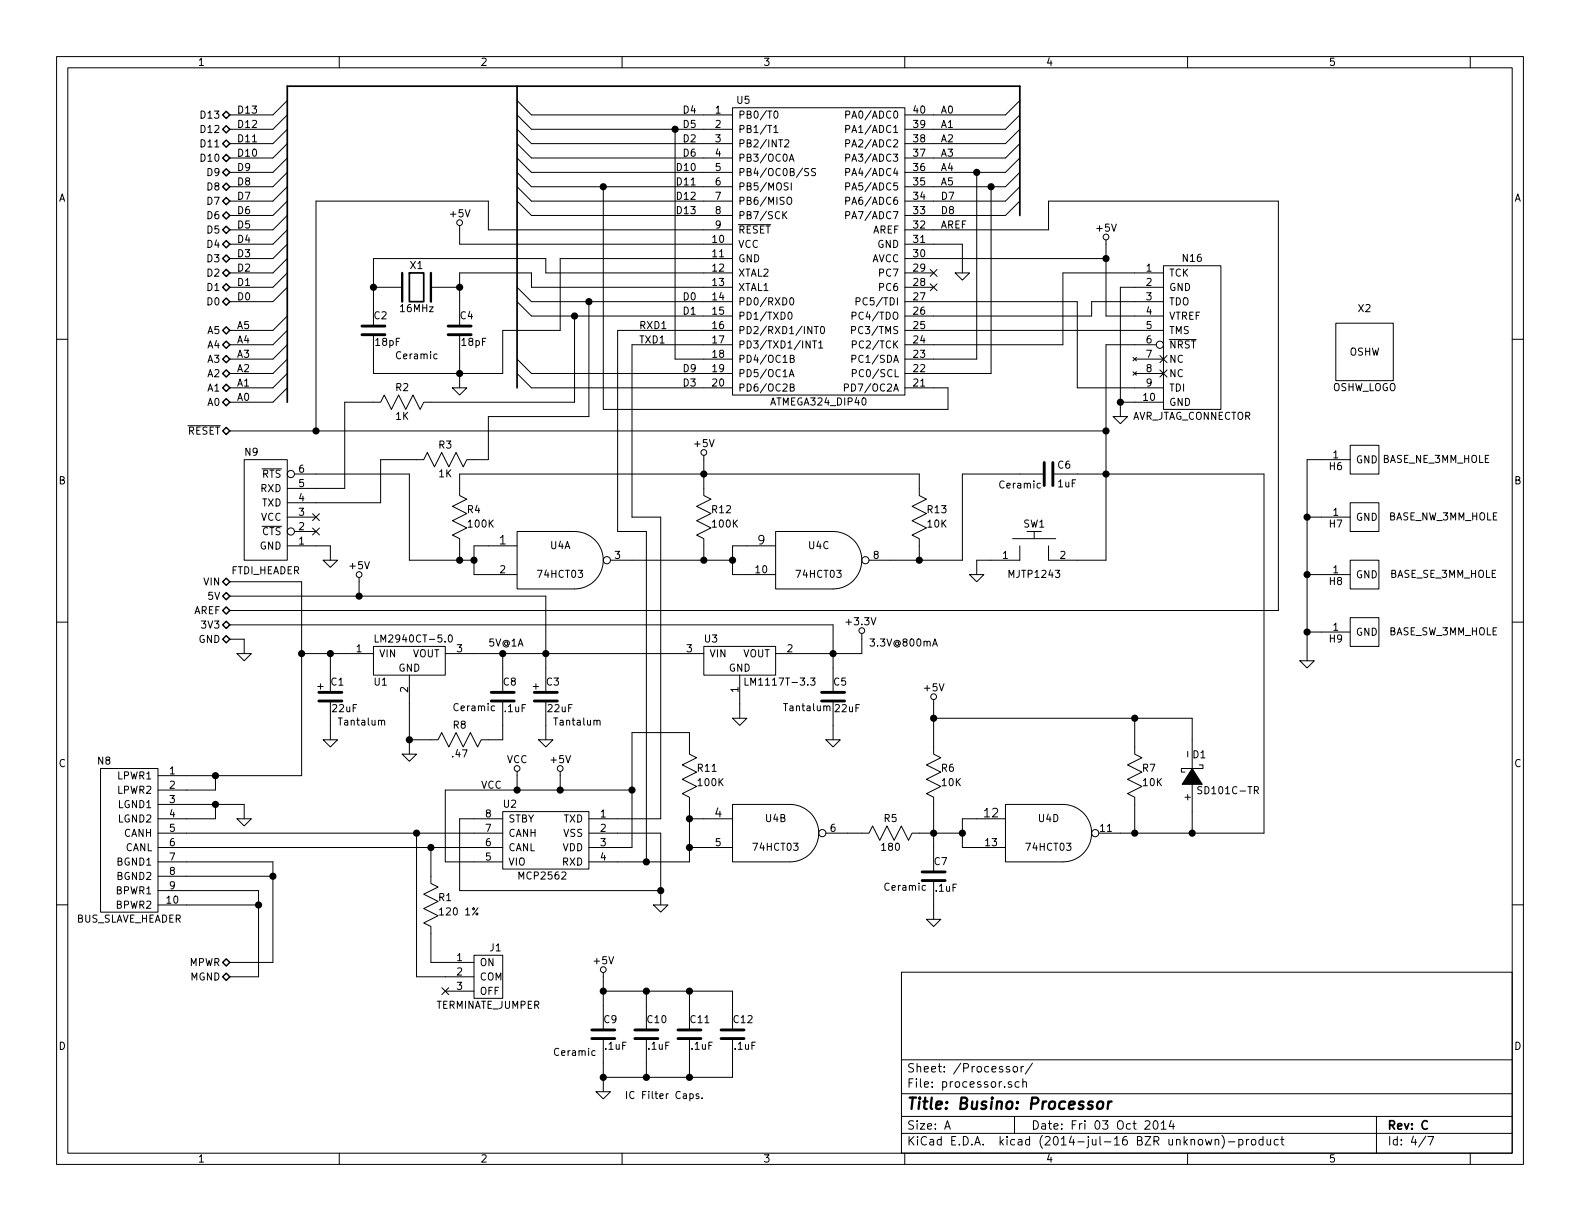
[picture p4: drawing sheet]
EESchema Schematic File Version 2
LIBS:busino
LIBS:power
LIBS:device
LIBS:transistors
LIBS:conn
LIBS:linear
LIBS:regul
LIBS:74xx
LIBS:cmos4000
LIBS:adc-dac
LIBS:memory
LIBS:xilinx
LIBS:special
LIBS:microcontrollers
LIBS:dsp
LIBS:microchip
LIBS:analog_switches
LIBS:motorola
LIBS:texas
LIBS:intel
LIBS:audio
LIBS:interface
LIBS:digital-audio
LIBS:philips
LIBS:display
LIBS:cypress
LIBS:siliconi
LIBS:opto
LIBS:atmel
LIBS:contrib
LIBS:valves
LIBS:busino-cache
EELAYER 24 0
EELAYER END
$Descr A 11000 8500
encoding utf-8
Sheet 4 7
Title "Busino: Processor"
Date "Fri 03 Oct 2014"
Rev "C"
Comp ""
Comment1 ""
Comment2 ""
Comment3 ""
Comment4 ""
$EndDescr
Text HLabel 1600 800  0    50   BiDi ~ 0
D13
Text HLabel 1600 900  0    50   BiDi ~ 0
D12
Text HLabel 1600 1000 0    50   BiDi ~ 0
D11
Text HLabel 1600 1100 0    50   BiDi ~ 0
D10
Text HLabel 1600 1200 0    50   BiDi ~ 0
D9
Text HLabel 1600 1300 0    50   BiDi ~ 0
D8
Text HLabel 1600 1400 0    50   BiDi ~ 0
D7
Text HLabel 1600 1500 0    50   BiDi ~ 0
D6
Text HLabel 1600 1600 0    50   BiDi ~ 0
D5
Text HLabel 1600 1700 0    50   BiDi ~ 0
D4
Text HLabel 1600 1800 0    50   BiDi ~ 0
D3
Text HLabel 1600 1900 0    50   BiDi ~ 0
D2
Text HLabel 1600 2000 0    50   BiDi ~ 0
D1
Text HLabel 1600 2100 0    50   BiDi ~ 0
D0
Text HLabel 1600 2300 0    50   BiDi ~ 0
A5
Text HLabel 1600 2400 0    50   BiDi ~ 0
A4
Text HLabel 1600 2500 0    50   BiDi ~ 0
A3
Text HLabel 1600 2600 0    50   BiDi ~ 0
A2
Text HLabel 1600 2700 0    50   BiDi ~ 0
A1
Text HLabel 1600 2800 0    50   BiDi ~ 0
A0
Text HLabel 1600 3000 0    50   BiDi ~ 0
~RESET
Text HLabel 1600 4050 0    50   BiDi ~ 0
VIN
Text HLabel 1600 4150 0    50   BiDi ~ 0
5V
Text HLabel 1600 4250 0    50   BiDi ~ 0
AREF
Text HLabel 1600 4350 0    50   BiDi ~ 0
3V3
Text HLabel 1600 4450 0    50   BiDi ~ 0
GND
Text HLabel 1600 6700 0    50   BiDi ~ 0
MPWR
Text HLabel 1600 6800 0    50   BiDi ~ 0
MGND
Text Label 4850 2100 2    50   ~ 0
D0
Text Label 4850 2200 2    50   ~ 0
D1
Text Label 4850 2700 2    50   ~ 0
D3
Text Label 4850 1000 2    50   ~ 0
D2
Text Label 4850 800  2    50   ~ 0
D4
Text Label 4850 900  2    50   ~ 0
D5
Text Label 4850 1100 2    50   ~ 0
D6
Text Label 6550 1400 0    50   ~ 0
D7
Text Label 6550 1500 0    50   ~ 0
D8
Text Label 4850 2600 2    50   ~ 0
D9
Text Label 4850 1200 2    50   ~ 0
D10
Text Label 4850 1300 2    50   ~ 0
D11
Text Label 4850 1400 2    50   ~ 0
D12
Text Label 4850 1500 2    50   ~ 0
D13
Text Label 6550 800  0    50   ~ 0
A0
Text Label 6550 900  0    50   ~ 0
A1
Text Label 6550 1000 0    50   ~ 0
A2
Text Label 6550 1100 0    50   ~ 0
A3
Text Label 6550 1200 0    50   ~ 0
A4
Text Label 6550 1300 0    50   ~ 0
A5
Text Label 6550 1600 0    50   ~ 0
AREF
$Comp
L R_VERT R6
U 1 1
P 6500 5400
F 0 "R6" H 6550 5450 50  0000 L CNN
F 1 "10K" H 6550 5350 50  0000 L CNN
F 2 "Busino_Rev_B:Resistor_Horizontal__400" H 6500 5450 60  0001 C CNN
F 3 "" H 6500 5450 60  0000 C CNN
	1    6500 5400
	1    0    0    -1  
$EndComp
$Comp
L C_VERT C7
U 1 1
P 6500 6100
F 0 "C7" H 6500 6200 50  0000 L CNN
F 1 ".1uF" H 6506 6015 50  0000 L CNN
F 2 "Busino_Rev_B:Capacitor3MMDiscRM2.5" H 6538 5950 30  0001 C CNN
F 3 "" H 6500 6100 60  0000 C CNN
	1    6500 6100
	1    0    0    -1  
$EndComp
$Comp
L R_HORIZ R5
U 1 1
P 6200 5800
F 0 "R5" H 6200 5900 50  0000 C CNN
F 1 "180" H 6200 5700 50  0000 C CNN
F 2 "Busino_Rev_B:Resistor_Horizontal__400" H 6225 5800 60  0001 C CNN
F 3 "" H 6225 5800 60  0000 C CNN
	1    6200 5800
	1    0    0    -1  
$EndComp
$Comp
L R_HORIZ R2
U 1 1
P 2800 2800
F 0 "R2" H 2800 2900 50  0000 C CNN
F 1 "1K" H 2800 2700 50  0000 C CNN
F 2 "Busino_Rev_B:Resistor_Horizontal__400" H 2825 2800 60  0001 C CNN
F 3 "" H 2825 2800 60  0000 C CNN
	1    2800 2800
	1    0    0    -1  
$EndComp
$Comp
L R_HORIZ R3
U 1 1
P 3100 3200
F 0 "R3" H 3100 3300 50  0000 C CNN
F 1 "1K" H 3100 3100 50  0000 C CNN
F 2 "Busino_Rev_B:Resistor_Horizontal__400" H 3125 3200 60  0001 C CNN
F 3 "" H 3125 3200 60  0000 C CNN
	1    3100 3200
	1    0    0    -1  
$EndComp
$Comp
L R_VERT R7
U 1 1
P 7900 5400
F 0 "R7" H 7950 5450 50  0000 L CNN
F 1 "10K" H 7950 5350 50  0000 L CNN
F 2 "Busino_Rev_B:Resistor_Horizontal__400" H 7900 5450 60  0001 C CNN
F 3 "" H 7900 5450 60  0000 C CNN
	1    7900 5400
	1    0    0    -1  
$EndComp
$Comp
L TERMINATE_JUMPER J1
U 1 1
P 3400 6800
F 0 "J1" H 3350 7000 50  0000 C CNN
F 1 "TERMINATE_JUMPER" H 3400 6600 50  0000 C CNN
F 2 "Busino_Rev_B:Pin_Header_Straight_1x03" H 3400 6800 60  0001 C CNN
F 3 "" H 3400 6800 60  0000 C CNN
	1    3400 6800
	-1   0    0    -1  
$EndComp
$Comp
L R_VERT R1
U 1 1
P 3000 6300
F 0 "R1" H 3050 6350 50  0000 L CNN
F 1 "120 1%" H 3050 6250 50  0000 L CNN
F 2 "Busino_Rev_B:Resistor_Horizontal__400" H 3000 6350 60  0001 C CNN
F 3 "" H 3000 6350 60  0000 C CNN
	1    3000 6300
	1    0    0    -1  
$EndComp
NoConn ~ 2200 3700
NoConn ~ 3100 6900
$Comp
L 3MM_HOLE H6
U 1 1
P 9500 3200
F 0 "H6" H 9300 3150 50  0000 C CNN
F 1 "BASE_NE_3MM_HOLE" H 10000 3200 50  0000 C CNN
F 2 "Busino_Rev_B:MountingHole_3mm" H 9500 3200 60  0001 C CNN
F 3 "" H 9500 3200 60  0000 C CNN
	1    9500 3200
	1    0    0    -1  
$EndComp
$Comp
L 3MM_HOLE H7
U 1 1
P 9500 3600
F 0 "H7" H 9300 3550 50  0000 C CNN
F 1 "BASE_NW_3MM_HOLE" H 10050 3600 50  0000 C CNN
F 2 "Busino_Rev_B:MountingHole_3mm" H 9500 3600 60  0001 C CNN
F 3 "" H 9500 3600 60  0000 C CNN
	1    9500 3600
	1    0    0    -1  
$EndComp
$Comp
L 3MM_HOLE H8
U 1 1
P 9500 4000
F 0 "H8" H 9300 3950 50  0000 C CNN
F 1 "BASE_SE_3MM_HOLE" H 10050 4000 50  0000 C CNN
F 2 "Busino_Rev_B:MountingHole_3mm" H 9500 4000 60  0001 C CNN
F 3 "" H 9500 4000 60  0000 C CNN
	1    9500 4000
	1    0    0    -1  
$EndComp
$Comp
L 3MM_HOLE H9
U 1 1
P 9500 4400
F 0 "H9" H 9300 4350 50  0000 C CNN
F 1 "BASE_SW_3MM_HOLE" H 10050 4400 50  0000 C CNN
F 2 "Busino_Rev_B:MountingHole_3mm" H 9500 4400 60  0001 C CNN
F 3 "" H 9500 4400 60  0000 C CNN
	1    9500 4400
	1    0    0    -1  
$EndComp
Text Label 1650 2300 0    50   ~ 0
A5
Text Label 1650 2400 0    50   ~ 0
A4
Text Label 1650 2500 0    50   ~ 0
A3
Text Label 1650 2600 0    50   ~ 0
A2
Text Label 1650 2700 0    50   ~ 0
A1
Text Label 1650 2800 0    50   ~ 0
A0
Text Label 1650 800  0    50   ~ 0
D13
Text Label 1650 900  0    50   ~ 0
D12
Text Label 1650 1000 0    50   ~ 0
D11
Text Label 1650 1100 0    50   ~ 0
D10
Text Label 1650 1200 0    50   ~ 0
D9
Text Label 1650 1300 0    50   ~ 0
D8
Text Label 1650 1400 0    50   ~ 0
D7
Text Label 1650 1500 0    50   ~ 0
D6
Text Label 1650 1600 0    50   ~ 0
D5
Text Label 1650 1700 0    50   ~ 0
D4
Text Label 1650 1800 0    50   ~ 0
D3
Text Label 1650 1900 0    50   ~ 0
D2
Text Label 1650 2000 0    50   ~ 0
D1
Text Label 1650 2100 0    50   ~ 0
D0
Entry Wire Line
	1900 800  2000 700 
Entry Wire Line
	1900 2100 2000 2000
Entry Wire Line
	1900 2000 2000 1900
Entry Wire Line
	1900 1900 2000 1800
Entry Wire Line
	1900 1800 2000 1700
Entry Wire Line
	1900 1700 2000 1600
Entry Wire Line
	1900 1600 2000 1500
Entry Wire Line
	1900 1500 2000 1400
Entry Wire Line
	1900 1400 2000 1300
Entry Wire Line
	1900 1300 2000 1200
Entry Wire Line
	1900 1200 2000 1100
Entry Wire Line
	1900 1100 2000 1000
Entry Wire Line
	1900 1000 2000 900 
Entry Wire Line
	1900 900  2000 800 
Entry Wire Line
	1900 2300 2000 2200
Entry Wire Line
	1900 2800 2000 2700
Entry Wire Line
	1900 2700 2000 2600
Entry Wire Line
	1900 2600 2000 2500
Entry Wire Line
	1900 2500 2000 2400
Entry Wire Line
	1900 2400 2000 2300
Entry Wire Line
	7000 1200 7100 1100
Entry Wire Line
	7000 1100 7100 1000
Entry Wire Line
	7000 1000 7100 900 
Entry Wire Line
	7000 900  7100 800 
Entry Wire Line
	7000 800  7100 700 
Entry Wire Line
	7000 1300 7100 1200
Entry Wire Line
	7000 1400 7100 1300
Entry Wire Line
	7000 1500 7100 1400
Entry Wire Line
	3600 700  3700 800 
Entry Wire Line
	3600 800  3700 900 
Entry Wire Line
	3600 900  3700 1000
Entry Wire Line
	3600 1000 3700 1100
Entry Wire Line
	3600 1100 3700 1200
Entry Wire Line
	3600 1200 3700 1300
Entry Wire Line
	3600 1300 3700 1400
Entry Wire Line
	3600 1400 3700 1500
Entry Wire Line
	3600 2000 3700 2100
Entry Wire Line
	3600 2100 3700 2200
Entry Wire Line
	3600 2500 3700 2600
Entry Wire Line
	3600 2600 3700 2700
$Comp
L CRYSTAL X1
U 1 1
P 2900 2000
F 0 "X1" H 2900 2150 50  0000 C CNN
F 1 "16MHz" H 2900 1850 50  0000 C CNN
F 2 "Busino_Rev_B:Crystal_HC49-U_Vertical" H 2900 2000 60  0001 C CNN
F 3 "" H 2900 2000 60  0000 C CNN
	1    2900 2000
	1    0    0    -1  
$EndComp
$Comp
L C_VERT C2
U 1 1
P 2600 2300
F 0 "C2" H 2600 2400 50  0000 L CNN
F 1 "18pF" H 2606 2215 50  0000 L CNN
F 2 "Busino_Rev_B:Capacitor3MMDiscRM2.5" H 2638 2150 30  0001 C CNN
F 3 "" H 2600 2300 60  0000 C CNN
	1    2600 2300
	1    0    0    -1  
$EndComp
$Comp
L C_VERT C4
U 1 1
P 3200 2300
F 0 "C4" H 3200 2400 50  0000 L CNN
F 1 "18pF" H 3206 2215 50  0000 L CNN
F 2 "Busino_Rev_B:Capacitor3MMDiscRM2.5" H 3238 2150 30  0001 C CNN
F 3 "" H 3200 2300 60  0000 C CNN
	1    3200 2300
	1    0    0    -1  
$EndComp
$Comp
L GND #PWR01
U 1 1
P 3200 2700
F 0 "#PWR01" H 3200 2700 30  0001 C CNN
F 1 "GND" H 3200 2630 30  0001 C CNN
F 2 "" H 3200 2700 60  0000 C CNN
F 3 "" H 3200 2700 60  0000 C CNN
	1    3200 2700
	1    0    0    -1  
$EndComp
$Comp
L GND #PWR02
U 1 1
P 4600 6300
F 0 "#PWR02" H 4600 6300 30  0001 C CNN
F 1 "GND" H 4600 6230 30  0001 C CNN
F 2 "" H 4600 6300 60  0000 C CNN
F 3 "" H 4600 6300 60  0000 C CNN
	1    4600 6300
	1    0    0    -1  
$EndComp
$Comp
L GND #PWR03
U 1 1
P 6500 6400
F 0 "#PWR03" H 6500 6400 30  0001 C CNN
F 1 "GND" H 6500 6330 30  0001 C CNN
F 2 "" H 6500 6400 60  0000 C CNN
F 3 "" H 6500 6400 60  0000 C CNN
	1    6500 6400
	1    0    0    -1  
$EndComp
$Comp
L GND #PWR04
U 1 1
P 2300 3900
F 0 "#PWR04" H 2300 3900 30  0001 C CNN
F 1 "GND" H 2300 3830 30  0001 C CNN
F 2 "" H 2300 3900 60  0000 C CNN
F 3 "" H 2300 3900 60  0000 C CNN
	1    2300 3900
	1    0    0    -1  
$EndComp
$Comp
L GND #PWR05
U 1 1
P 1700 5700
F 0 "#PWR05" H 1700 5700 30  0001 C CNN
F 1 "GND" H 1700 5630 30  0001 C CNN
F 2 "" H 1700 5700 60  0000 C CNN
F 3 "" H 1700 5700 60  0000 C CNN
	1    1700 5700
	1    0    0    -1  
$EndComp
$Comp
L GND #PWR06
U 1 1
P 1700 4550
F 0 "#PWR06" H 1700 4550 30  0001 C CNN
F 1 "GND" H 1700 4480 30  0001 C CNN
F 2 "" H 1700 4550 60  0000 C CNN
F 3 "" H 1700 4550 60  0000 C CNN
	1    1700 4550
	1    0    0    -1  
$EndComp
$Comp
L +5V #PWR07
U 1 1
P 3200 1600
F 0 "#PWR07" H 3200 1690 20  0001 C CNN
F 1 "+5V" H 3200 1710 50  0000 C CNN
F 2 "" H 3200 1600 60  0000 C CNN
F 3 "" H 3200 1600 60  0000 C CNN
	1    3200 1600
	1    0    0    -1  
$EndComp
$Comp
L +5V #PWR08
U 1 1
P 3900 5400
F 0 "#PWR08" H 3900 5490 20  0001 C CNN
F 1 "+5V" H 3900 5510 50  0000 C CNN
F 2 "" H 3900 5400 60  0000 C CNN
F 3 "" H 3900 5400 60  0000 C CNN
	1    3900 5400
	1    0    0    -1  
$EndComp
$Comp
L +5V #PWR09
U 1 1
P 6500 4900
F 0 "#PWR09" H 6500 4990 20  0001 C CNN
F 1 "+5V" H 6500 5010 50  0000 C CNN
F 2 "" H 6500 4900 60  0000 C CNN
F 3 "" H 6500 4900 60  0000 C CNN
	1    6500 4900
	1    0    0    -1  
$EndComp
$Comp
L GND #PWR010
U 1 1
P 6700 1900
F 0 "#PWR010" H 6700 1900 30  0001 C CNN
F 1 "GND" H 6700 1830 30  0001 C CNN
F 2 "" H 6700 1900 60  0000 C CNN
F 3 "" H 6700 1900 60  0000 C CNN
	1    6700 1900
	1    0    0    -1  
$EndComp
$Comp
L +5V #PWR011
U 1 1
P 7700 1700
F 0 "#PWR011" H 7700 1790 20  0001 C CNN
F 1 "+5V" H 7700 1810 50  0000 C CNN
F 2 "" H 7700 1700 60  0000 C CNN
F 3 "" H 7700 1700 60  0000 C CNN
	1    7700 1700
	1    0    0    -1  
$EndComp
$Comp
L GND #PWR012
U 1 1
P 6800 4000
F 0 "#PWR012" H 6800 4000 30  0001 C CNN
F 1 "GND" H 6800 3930 30  0001 C CNN
F 2 "" H 6800 4000 60  0000 C CNN
F 3 "" H 6800 4000 60  0000 C CNN
	1    6800 4000
	1    0    0    -1  
$EndComp
$Comp
L C_HORIZ C6
U 1 1
P 7300 3300
F 0 "C6" H 7360 3360 50  0000 L CNN
F 1 "1uF" H 7360 3230 50  0000 L CNN
F 2 "Busino_Rev_B:Capacitor3MMDiscRM2.5" H 7338 3150 30  0001 C CNN
F 3 "" H 7300 3300 60  0000 C CNN
	1    7300 3300
	1    0    0    -1  
$EndComp
$Comp
L 2_LEAD_PUSH_BUTTON SW1
U 1 1
P 7200 3900
F 0 "SW1" H 7200 4150 50  0000 C CNN
F 1 "MJTP1243" H 7200 3800 50  0000 C CNN
F 2 "Busino_Rev_B:BUTTON_6.5MM" H 7200 3900 60  0001 C CNN
F 3 "" H 7200 3900 60  0000 C CNN
	1    7200 3900
	1    0    0    -1  
$EndComp
$Comp
L GND #PWR013
U 1 1
P 2850 5250
F 0 "#PWR013" H 2850 5250 30  0001 C CNN
F 1 "GND" H 2850 5180 30  0001 C CNN
F 2 "" H 2850 5250 60  0000 C CNN
F 3 "" H 2850 5250 60  0000 C CNN
	1    2850 5250
	1    0    0    -1  
$EndComp
$Comp
L C_VERT C1
U 1 1
P 2300 4850
F 0 "C1" H 2300 4950 50  0000 L CNN
F 1 "22uF" H 2306 4765 50  0000 L CNN
F 2 "Busino_Rev_B:Capacitor3MMDiscRM2.5" H 2338 4700 30  0001 C CNN
F 3 "" H 2300 4850 60  0000 C CNN
	1    2300 4850
	1    0    0    -1  
$EndComp
$Comp
L C_VERT C5
U 1 1
P 5800 4850
F 0 "C5" H 5800 4950 50  0000 L CNN
F 1 "22uF" H 5806 4765 50  0000 L CNN
F 2 "Busino_Rev_B:Capacitor3MMDiscRM2.5" H 5838 4700 30  0001 C CNN
F 3 "" H 5800 4850 60  0000 C CNN
	1    5800 4850
	1    0    0    -1  
$EndComp
$Comp
L GND #PWR014
U 1 1
P 2300 5150
F 0 "#PWR014" H 2300 5150 30  0001 C CNN
F 1 "GND" H 2300 5080 30  0001 C CNN
F 2 "" H 2300 5150 60  0000 C CNN
F 3 "" H 2300 5150 60  0000 C CNN
	1    2300 5150
	1    0    0    -1  
$EndComp
$Comp
L GND #PWR015
U 1 1
P 5150 5000
F 0 "#PWR015" H 5150 5000 30  0001 C CNN
F 1 "GND" H 5150 4930 30  0001 C CNN
F 2 "" H 5150 5000 60  0000 C CNN
F 3 "" H 5150 5000 60  0000 C CNN
	1    5150 5000
	1    0    0    -1  
$EndComp
$Comp
L GND #PWR016
U 1 1
P 5800 5150
F 0 "#PWR016" H 5800 5150 30  0001 C CNN
F 1 "GND" H 5800 5080 30  0001 C CNN
F 2 "" H 5800 5150 60  0000 C CNN
F 3 "" H 5800 5150 60  0000 C CNN
	1    5800 5150
	1    0    0    -1  
$EndComp
$Comp
L +5V #PWR017
U 1 1
P 2500 4050
F 0 "#PWR017" H 2500 4140 20  0001 C CNN
F 1 "+5V" H 2500 4160 50  0000 C CNN
F 2 "" H 2500 4050 60  0000 C CNN
F 3 "" H 2500 4050 60  0000 C CNN
	1    2500 4050
	1    0    0    -1  
$EndComp
$Comp
L +3.3V #PWR018
U 1 1
P 6000 4450
F 0 "#PWR018" H 6000 4410 30  0001 C CNN
F 1 "+3.3V" H 5990 4570 50  0000 C CNN
F 2 "" H 6000 4450 60  0000 C CNN
F 3 "" H 6000 4450 60  0000 C CNN
	1    6000 4450
	1    0    0    -1  
$EndComp
$Comp
L GND #PWR019
U 1 1
P 9100 4600
F 0 "#PWR019" H 9100 4600 30  0001 C CNN
F 1 "GND" H 9100 4530 30  0001 C CNN
F 2 "" H 9100 4600 60  0000 C CNN
F 3 "" H 9100 4600 60  0000 C CNN
	1    9100 4600
	1    0    0    -1  
$EndComp
$Comp
L SCHOTTKY_DIODE_VERT D1
U 1 1
P 8300 5400
F 0 "D1" H 8250 5250 50  0000 C CNN
F 1 "SD101C-TR" H 8050 5500 50  0000 C CNN
F 2 "Busino_Rev_B:Diode_DO-41_SOD81_Horizontal_RM10" H 8300 5400 60  0001 C CNN
F 3 "" H 8300 5400 60  0000 C CNN
	1    8300 5400
	-1   0    0    1   
$EndComp
$Comp
L C_VERT C3
U 1 1
P 3800 4850
F 0 "C3" H 3800 4950 50  0000 L CNN
F 1 "22uF" H 3806 4765 50  0000 L CNN
F 2 "Busino_Rev_B:Capacitor3MMDiscRM2.5" H 3838 4700 30  0001 C CNN
F 3 "" H 3800 4850 60  0000 C CNN
	1    3800 4850
	1    0    0    -1  
$EndComp
$Comp
L GND #PWR020
U 1 1
P 3800 5150
F 0 "#PWR020" H 3800 5150 30  0001 C CNN
F 1 "GND" H 3800 5080 30  0001 C CNN
F 2 "" H 3800 5150 60  0000 C CNN
F 3 "" H 3800 5150 60  0000 C CNN
	1    3800 5150
	1    0    0    -1  
$EndComp
$Comp
L BUS_SLAVE_HEADER N8
U 1 1
P 900 5850
F 0 "N8" H 725 6400 50  0000 C CNN
F 1 "BUS_SLAVE_HEADER" H 900 5300 50  0000 C CNN
F 2 "Busino_Rev_B:Pin_Header_Straight_2x05_Shrouded" H 900 5850 60  0001 C CNN
F 3 "" H 900 5850 60  0000 C CNN
	1    900  5850
	1    0    0    -1  
$EndComp
$Comp
L MCP2562 U2
U 1 1
P 3800 5900
F 0 "U2" H 3550 6200 50  0000 C CNN
F 1 "MCP2562" H 3775 5700 50  0000 C CNN
F 2 "Busino_Rev_B:DIP-8__300" H 3850 5900 60  0001 C CNN
F 3 "" H 3850 5900 60  0000 C CNN
	1    3800 5900
	1    0    0    -1  
$EndComp
NoConn ~ 6500 2000
NoConn ~ 6500 1900
$Comp
L VOLTAGE_REGULATOR U1
U 1 1
P 2850 4600
F 0 "U1" H 2650 4450 50  0000 C CNN
F 1 "LM2940CT-5.0" H 2600 4750 50  0000 L CNN
F 2 "Busino_Rev_B:Regulator_TO_220_Horizontal" H 2850 4650 60  0001 C CNN
F 3 "" H 2850 4650 60  0000 C CNN
	1    2850 4600
	1    0    0    -1  
$EndComp
$Comp
L FTDI_HEADER N9
U 1 1
P 1850 3750
F 0 "N9" H 1750 4350 50  0000 C CNN
F 1 "FTDI_HEADER" H 1850 3525 50  0000 C CNN
F 2 "Busino_Rev_B:Pin_Header_Straight_1x06" H 1850 3750 60  0001 C CNN
F 3 "" H 1850 3750 60  0000 C CNN
	1    1850 3750
	1    0    0    -1  
$EndComp
$Comp
L ATMEGA324_DIP40 U5
U 1 1
P 5700 1750
F 0 "U5" H 5175 2800 50  0000 C CNN
F 1 "ATMEGA324_DIP40" H 5700 700 50  0000 C CNN
F 2 "Busino_Rev_B:DIP-40__600" H 5700 1750 60  0001 C CNN
F 3 "" H 5700 1750 60  0000 C CNN
	1    5700 1750
	1    0    0    -1  
$EndComp
$Comp
L VCC #PWR021
U 1 1
P 3600 5400
F 0 "#PWR021" H 3600 5490 20  0001 C CNN
F 1 "VCC" H 3600 5510 50  0000 C CNN
F 2 "" H 3600 5400 60  0000 C CNN
F 3 "" H 3600 5400 60  0000 C CNN
	1    3600 5400
	1    0    0    -1  
$EndComp
Text Label 3350 5500 0    50   ~ 0
VCC
$Comp
L C_VERT C8
U 1 1
P 3500 4850
F 0 "C8" H 3500 4950 50  0000 L CNN
F 1 ".1uF" H 3506 4765 50  0000 L CNN
F 2 "Busino_Rev_B:Capacitor3MMDiscRM2.5" H 3538 4700 30  0001 C CNN
F 3 "" H 3500 4850 60  0000 C CNN
	1    3500 4850
	1    0    0    -1  
$EndComp
$Comp
L R_HORIZ R8
U 1 1
P 3200 5150
F 0 "R8" H 3200 5250 50  0000 C CNN
F 1 ".47" H 3200 5050 50  0000 C CNN
F 2 "Busino_Rev_B:Resistor_Horizontal__400" H 3225 5150 60  0001 C CNN
F 3 "" H 3225 5150 60  0000 C CNN
	1    3200 5150
	1    0    0    -1  
$EndComp
Text Notes 3700 4800 0    50   ~ 0
+
Text Notes 3150 4950 0    50   ~ 0
Ceramic
Text Notes 3850 5050 0    50   ~ 0
Tantalum
Text Notes 2200 4800 0    50   ~ 0
+
Text Notes 2350 5050 0    50   ~ 0
Tantalum
Text Notes 5450 4950 0    50   ~ 0
Tantalum
Text Notes 3400 4500 0    50   ~ 0
5V@1A
Text Notes 6050 4500 0    50   ~ 0
3.3V@800mA
$Comp
L +5V #PWR022
U 1 1
P 4200 6800
F 0 "#PWR022" H 4200 6890 20  0001 C CNN
F 1 "+5V" H 4200 6910 50  0000 C CNN
F 2 "" H 4200 6800 60  0000 C CNN
F 3 "" H 4200 6800 60  0000 C CNN
	1    4200 6800
	1    0    0    -1  
$EndComp
$Comp
L C_VERT C9
U 1 1
P 4200 7200
F 0 "C9" H 4200 7300 50  0000 L CNN
F 1 ".1uF" H 4206 7115 50  0000 L CNN
F 2 "Busino_Rev_B:Capacitor3MMDiscRM2.5" H 4238 7050 30  0001 C CNN
F 3 "" H 4200 7200 60  0000 C CNN
	1    4200 7200
	1    0    0    -1  
$EndComp
$Comp
L C_VERT C10
U 1 1
P 4500 7200
F 0 "C10" H 4500 7300 50  0000 L CNN
F 1 ".1uF" H 4506 7115 50  0000 L CNN
F 2 "Busino_Rev_B:Capacitor3MMDiscRM2.5" H 4538 7050 30  0001 C CNN
F 3 "" H 4500 7200 60  0000 C CNN
	1    4500 7200
	1    0    0    -1  
$EndComp
$Comp
L C_VERT C11
U 1 1
P 4800 7200
F 0 "C11" H 4800 7300 50  0000 L CNN
F 1 ".1uF" H 4806 7115 50  0000 L CNN
F 2 "Busino_Rev_B:Capacitor3MMDiscRM2.5" H 4838 7050 30  0001 C CNN
F 3 "" H 4800 7200 60  0000 C CNN
	1    4800 7200
	1    0    0    -1  
$EndComp
$Comp
L C_VERT C12
U 1 1
P 5100 7200
F 0 "C12" H 5100 7300 50  0000 L CNN
F 1 ".1uF" H 5106 7115 50  0000 L CNN
F 2 "Busino_Rev_B:Capacitor3MMDiscRM2.5" H 5138 7050 30  0001 C CNN
F 3 "" H 5100 7200 60  0000 C CNN
	1    5100 7200
	1    0    0    -1  
$EndComp
$Comp
L GND #PWR023
U 1 1
P 4200 7600
F 0 "#PWR023" H 4200 7600 30  0001 C CNN
F 1 "GND" H 4200 7530 30  0001 C CNN
F 2 "" H 4200 7600 60  0000 C CNN
F 3 "" H 4200 7600 60  0000 C CNN
	1    4200 7600
	1    0    0    -1  
$EndComp
Text Notes 4350 7650 0    50   ~ 0
IC Filter Caps.
Text Notes 3850 7350 0    50   ~ 0
Ceramic
Text Notes 6150 6200 0    50   ~ 0
Ceramic
Text Notes 6950 3400 0    50   ~ 0
Ceramic
Text Notes 2750 2500 0    50   ~ 0
Ceramic
$Comp
L AVR_JTAG_CONNECTOR N16
U 1 1
P 8300 2350
F 0 "N16" H 8300 2900 50  0000 C CNN
F 1 "AVR_JTAG_CONNECTOR" H 8300 1800 50  0000 C CNN
F 2 "Busino_Rev_B:Pin_Header_Straight_2x05_Shrouded" H 8300 2350 50  0001 C CNN
F 3 "" H 8300 2350 50  0000 C CNN
	1    8300 2350
	1    0    0    -1  
$EndComp
$Comp
L GND #PWR024
U 1 1
P 7800 2900
F 0 "#PWR024" H 7800 2900 30  0001 C CNN
F 1 "GND" H 7800 2830 30  0001 C CNN
F 2 "" H 7800 2900 60  0000 C CNN
F 3 "" H 7800 2900 60  0000 C CNN
	1    7800 2900
	1    0    0    -1  
$EndComp
$Comp
L OSHW_LOGO X2
U 1 1
P 9500 2450
F 0 "X2" H 9500 2750 50  0000 C CNN
F 1 "OSHW_LOGO" H 9500 2200 50  0000 C CNN
F 2 "Busino_Rev_B:OSHW_LOGO_250mil" H 9500 2450 50  0001 C CNN
F 3 "" H 9500 2450 50  0000 C CNN
	1    9500 2450
	1    0    0    -1  
$EndComp
$Comp
L LM1117 U3
U 1 1
P 5150 4600
F 0 "U3" H 4950 4750 50  0000 C CNN
F 1 "LM1117T-3.3" H 5175 4450 50  0000 L CNN
F 2 "Busino_Rev_B:Regulator_TO_220_Horizontal" H 5150 4650 60  0001 C CNN
F 3 "" H 5150 4650 60  0000 C CNN
	1    5150 4600
	1    0    0    -1  
$EndComp
$Comp
L R_VERT R13
U 1 1
P 6400 3600
F 0 "R13" H 6450 3650 50  0000 L CNN
F 1 "10K" H 6450 3550 50  0000 L CNN
F 2 "Busino_Rev_B:Resistor_Horizontal__400" H 6400 3650 60  0001 C CNN
F 3 "" H 6400 3650 60  0000 C CNN
	1    6400 3600
	1    0    0    -1  
$EndComp
$Comp
L R_VERT R12
U 1 1
P 4900 3600
F 0 "R12" H 4950 3650 50  0000 L CNN
F 1 "100K" H 4950 3550 50  0000 L CNN
F 2 "Busino_Rev_B:Resistor_Horizontal__400" H 4900 3650 60  0001 C CNN
F 3 "" H 4900 3650 60  0000 C CNN
	1    4900 3600
	1    0    0    -1  
$EndComp
$Comp
L +5V #PWR025
U 1 1
P 4900 3200
F 0 "#PWR025" H 4900 3290 20  0001 C CNN
F 1 "+5V" H 4900 3310 50  0000 C CNN
F 2 "" H 4900 3200 60  0000 C CNN
F 3 "" H 4900 3200 60  0000 C CNN
	1    4900 3200
	1    0    0    -1  
$EndComp
$Comp
L R_VERT R11
U 1 1
P 4800 5400
F 0 "R11" H 4850 5450 50  0000 L CNN
F 1 "100K" H 4850 5350 50  0000 L CNN
F 2 "Busino_Rev_B:Resistor_Horizontal__400" H 4800 5450 60  0001 C CNN
F 3 "" H 4800 5450 60  0000 C CNN
	1    4800 5400
	1    0    0    -1  
$EndComp
$Comp
L R_VERT R4
U 1 1
P 3200 3600
F 0 "R4" H 3250 3650 50  0000 L CNN
F 1 "100K" H 3250 3550 50  0000 L CNN
F 2 "Busino_Rev_B:Resistor_Horizontal__400" H 3200 3650 60  0001 C CNN
F 3 "" H 3200 3650 60  0000 C CNN
	1    3200 3600
	1    0    0    -1  
$EndComp
NoConn ~ 2200 3600
Connection ~ 4400 5500
Wire Wire Line
	4800 5100 4400 5100
Wire Wire Line
	4800 5200 4800 5100
Connection ~ 4800 5700
Wire Wire Line
	6800 3900 6800 4000
Wire Wire Line
	6900 3900 6800 3900
Connection ~ 4900 3300
Wire Wire Line
	6400 3300 6400 3400
Wire Wire Line
	4900 3200 4900 3400
Connection ~ 6400 3900
Wire Wire Line
	6400 3800 6400 3900
Connection ~ 4900 3900
Wire Wire Line
	4900 3900 4900 3800
Wire Wire Line
	6700 3900 6700 3300
Wire Wire Line
	6200 3900 6700 3900
Wire Wire Line
	2850 3900 3300 3900
Wire Wire Line
	1600 3000 7700 3000
Wire Wire Line
	3400 3200 3300 3200
Wire Wire Line
	3400 2900 3400 3200
Wire Wire Line
	4100 2900 3400 2900
Wire Wire Line
	4100 2100 4100 2900
Wire Wire Line
	4000 2800 3000 2800
Wire Wire Line
	4000 2200 4000 2800
Wire Wire Line
	6500 1600 7300 1600
Wire Wire Line
	7300 1400 8900 1400
Wire Wire Line
	7300 1600 7300 1400
Wire Wire Line
	7400 1900 7900 1900
Wire Wire Line
	7400 2400 7400 1900
Wire Wire Line
	6500 2400 7400 2400
Connection ~ 7700 1800
Wire Wire Line
	7700 2200 7900 2200
Wire Wire Line
	7600 2200 6500 2200
Wire Wire Line
	7600 2100 7600 2200
Wire Wire Line
	7900 2100 7600 2100
Wire Wire Line
	7900 2300 6500 2300
Wire Wire Line
	7500 2700 7900 2700
Wire Wire Line
	7500 2100 7500 2700
Wire Wire Line
	6500 2100 7500 2100
Connection ~ 7800 2800
Wire Wire Line
	7800 2000 7900 2000
Wire Wire Line
	7800 2000 7800 2900
Wire Wire Line
	7900 2800 7800 2800
Connection ~ 7700 3300
Wire Wire Line
	7700 2400 7700 3900
Wire Wire Line
	7700 2400 7900 2400
Wire Wire Line
	4800 6000 4800 5600
Connection ~ 4500 7500
Wire Wire Line
	4500 7500 4500 7400
Connection ~ 4800 7500
Wire Wire Line
	4800 7500 4800 7400
Connection ~ 4200 7500
Wire Wire Line
	5100 7500 5100 7400
Wire Wire Line
	4200 7500 5100 7500
Wire Wire Line
	4200 7400 4200 7600
Connection ~ 4800 6900
Wire Wire Line
	4800 6900 4800 7000
Connection ~ 4500 6900
Wire Wire Line
	4500 7000 4500 6900
Connection ~ 4200 6900
Wire Wire Line
	5100 6900 5100 7000
Wire Wire Line
	4200 6900 5100 6900
Wire Wire Line
	4200 6800 4200 7000
Connection ~ 3500 4550
Wire Wire Line
	3500 4650 3500 4550
Wire Wire Line
	3500 5150 3500 5050
Wire Wire Line
	3400 5150 3500 5150
Connection ~ 2850 5150
Wire Wire Line
	3000 5150 2850 5150
Wire Wire Line
	2850 3300 2850 3900
Wire Wire Line
	2200 3300 2850 3300
Connection ~ 4100 2100
Wire Wire Line
	2650 3200 2900 3200
Wire Wire Line
	2650 3500 2650 3200
Wire Wire Line
	2200 3500 2650 3500
Connection ~ 4000 2200
Connection ~ 3600 5500
Wire Wire Line
	3600 5500 3600 5400
Wire Wire Line
	3300 4550 4700 4550
Wire Wire Line
	3800 5150 3800 5050
Connection ~ 5800 4550
Wire Wire Line
	5600 4550 6000 4550
Connection ~ 9100 4400
Wire Wire Line
	9100 4400 9200 4400
Connection ~ 9100 4000
Wire Wire Line
	9100 4000 9200 4000
Connection ~ 9100 3600
Wire Wire Line
	9200 3600 9100 3600
Wire Wire Line
	9100 3200 9200 3200
Wire Wire Line
	9100 3200 9100 4600
Connection ~ 2500 4150
Wire Wire Line
	5800 5150 5800 5050
Wire Wire Line
	5150 5000 5150 4900
Wire Wire Line
	2300 5150 2300 5050
Connection ~ 2300 4550
Wire Wire Line
	2300 4650 2300 4550
Wire Wire Line
	5800 4350 1600 4350
Wire Wire Line
	5800 4350 5800 4650
Wire Wire Line
	6000 4550 6000 4450
Connection ~ 3800 4550
Wire Wire Line
	1600 4150 3800 4150
Wire Wire Line
	2500 4050 2500 4150
Wire Wire Line
	3800 4150 3800 4650
Wire Wire Line
	8900 4250 1600 4250
Connection ~ 2100 4550
Wire Wire Line
	2100 4550 2400 4550
Wire Wire Line
	2850 4900 2850 5250
Connection ~ 7900 5000
Wire Wire Line
	8300 5000 8300 5150
Connection ~ 8300 5800
Wire Wire Line
	8300 5800 8300 5650
Connection ~ 2200 3000
Wire Wire Line
	2200 3000 2200 1400
Wire Wire Line
	7700 3900 7500 3900
Wire Wire Line
	7500 3300 8800 3300
Wire Wire Line
	6700 3300 7100 3300
Wire Wire Line
	7900 5800 7900 5600
Wire Wire Line
	7700 1700 7700 2200
Wire Wire Line
	6500 1800 7700 1800
Wire Wire Line
	6700 1700 6700 1900
Wire Wire Line
	6500 1700 6700 1700
Wire Wire Line
	1700 4450 1700 4550
Wire Wire Line
	1600 4450 1700 4450
Connection ~ 1500 5400
Wire Wire Line
	2100 4050 1600 4050
Wire Wire Line
	2100 5400 2100 4050
Connection ~ 1500 5600
Wire Wire Line
	1700 5600 1700 5700
Wire Wire Line
	8800 3300 8800 5800
Connection ~ 4600 6200
Wire Wire Line
	3200 6200 4600 6200
Wire Wire Line
	3200 5700 3200 6200
Wire Wire Line
	3300 5700 3200 5700
Connection ~ 1900 6100
Wire Wire Line
	1900 6700 1600 6700
Connection ~ 1800 6300
Wire Wire Line
	1800 6800 1600 6800
Wire Wire Line
	2900 6800 2900 5800
Wire Wire Line
	3100 6800 2900 6800
Wire Wire Line
	3000 6700 3000 6500
Wire Wire Line
	3100 6700 3000 6700
Wire Wire Line
	2300 3800 2300 3900
Wire Wire Line
	2200 3800 2300 3800
Connection ~ 3900 5500
Wire Wire Line
	3900 5500 3900 5400
Wire Wire Line
	4400 5900 4300 5900
Wire Wire Line
	4400 5100 4400 5900
Wire Wire Line
	3100 5500 4400 5500
Wire Wire Line
	3100 6000 3100 5500
Wire Wire Line
	3300 6000 3100 6000
Connection ~ 6500 5000
Wire Wire Line
	6500 5000 8300 5000
Wire Wire Line
	7900 5200 7900 5000
Wire Wire Line
	6500 4900 6500 5200
Wire Wire Line
	4600 5800 4600 6300
Wire Wire Line
	4300 5800 4600 5800
Wire Wire Line
	2600 2600 2600 2500
Wire Wire Line
	6500 6300 6500 6400
Wire Wire Line
	8900 1400 8900 4250
Connection ~ 7900 5800
Wire Wire Line
	4400 2400 4900 2400
Wire Wire Line
	4700 2500 4900 2500
Wire Wire Line
	3400 1600 4900 1600
Wire Wire Line
	3400 1400 3400 1600
Wire Wire Line
	2200 1400 3400 1400
Wire Wire Line
	3200 1700 3200 1600
Wire Wire Line
	4900 1700 3200 1700
Connection ~ 3200 2600
Wire Wire Line
	3200 2500 3200 2700
Wire Wire Line
	2600 2600 3500 2600
Wire Wire Line
	3500 2600 3500 2300
Wire Wire Line
	3500 2300 3900 2300
Wire Wire Line
	3900 2300 3900 1800
Wire Wire Line
	3900 1800 4900 1800
Wire Bus Line
	2000 600  7100 600 
Wire Bus Line
	3600 600  3600 2700
Wire Wire Line
	3800 1800 2600 1800
Connection ~ 2600 2000
Connection ~ 3200 2000
Wire Wire Line
	3700 1900 3200 1900
Wire Wire Line
	3700 2000 3700 1900
Wire Wire Line
	4900 2000 3700 2000
Wire Wire Line
	3200 1900 3200 2100
Wire Wire Line
	2600 1800 2600 2100
Wire Wire Line
	3800 1900 3800 1800
Wire Wire Line
	4900 1900 3800 1900
Wire Wire Line
	7000 1500 6500 1500
Wire Wire Line
	7000 1400 6500 1400
Wire Bus Line
	7100 600  7100 1500
Wire Bus Line
	2000 600  2000 2800
Wire Wire Line
	3700 1000 4900 1000
Wire Wire Line
	3700 1100 4900 1100
Wire Wire Line
	3700 1200 4900 1200
Wire Wire Line
	3700 1300 4900 1300
Wire Wire Line
	3700 1400 4900 1400
Wire Wire Line
	3700 1500 4900 1500
Wire Wire Line
	3700 2100 4900 2100
Wire Wire Line
	3700 2200 4900 2200
Wire Wire Line
	3700 2600 4900 2600
Wire Wire Line
	4900 2700 3700 2700
Wire Wire Line
	6500 2500 6800 2500
Wire Wire Line
	6500 2600 6900 2600
Wire Wire Line
	6500 800  7000 800 
Wire Wire Line
	6500 900  7000 900 
Wire Wire Line
	6500 1000 7000 1000
Wire Wire Line
	6500 1100 7000 1100
Wire Wire Line
	6500 1200 7000 1200
Wire Wire Line
	6500 1300 7000 1300
Wire Wire Line
	1600 2800 1900 2800
Wire Wire Line
	1600 2700 1900 2700
Wire Wire Line
	1600 2600 1900 2600
Wire Wire Line
	1600 2500 1900 2500
Wire Wire Line
	1600 2400 1900 2400
Wire Wire Line
	1600 2300 1900 2300
Wire Wire Line
	1600 800  1900 800 
Wire Wire Line
	1600 900  1900 900 
Wire Wire Line
	1600 1000 1900 1000
Wire Wire Line
	1600 1100 1900 1100
Wire Wire Line
	1600 1200 1900 1200
Wire Wire Line
	1600 1300 1900 1300
Wire Wire Line
	1600 1400 1900 1400
Wire Wire Line
	1600 1500 1900 1500
Wire Wire Line
	1600 1600 1900 1600
Wire Wire Line
	1600 1700 1900 1700
Wire Wire Line
	1600 1800 1900 1800
Wire Wire Line
	1600 1900 1900 1900
Wire Wire Line
	1600 2000 1900 2000
Wire Wire Line
	1600 2100 1900 2100
Connection ~ 3000 5900
Wire Wire Line
	3000 6100 3000 5900
Connection ~ 2900 5800
Wire Wire Line
	1300 5600 1700 5600
Wire Wire Line
	1500 5700 1500 5600
Wire Wire Line
	1300 5700 1500 5700
Wire Wire Line
	1900 6000 1300 6000
Wire Wire Line
	1900 6000 1900 6700
Wire Wire Line
	1300 6100 1900 6100
Connection ~ 4700 900 
Wire Wire Line
	4700 2500 4700 900 
Connection ~ 6500 5800
Wire Wire Line
	6500 5600 6500 5900
Wire Wire Line
	6400 5800 6700 5800
Wire Wire Line
	5900 5800 6000 5800
Wire Wire Line
	8800 5800 7800 5800
Wire Wire Line
	1300 5900 3300 5900
Wire Wire Line
	1300 5800 3300 5800
Wire Wire Line
	1800 6300 1300 6300
Wire Wire Line
	1800 6200 1800 6800
Wire Wire Line
	1300 6200 1800 6200
Wire Wire Line
	1500 5500 1300 5500
Wire Wire Line
	1500 5400 1500 5500
Wire Wire Line
	1300 5400 2100 5400
Connection ~ 6800 1200
Wire Wire Line
	6800 2500 6800 1200
Connection ~ 6900 1300
Wire Wire Line
	6900 2600 6900 1300
Wire Wire Line
	3700 900  4900 900 
Wire Wire Line
	4900 800  3700 800 
Wire Wire Line
	3200 3800 3200 3900
Connection ~ 3200 3900
Wire Wire Line
	3200 3300 3200 3400
Wire Wire Line
	2200 3400 2400 3400
Wire Wire Line
	2400 3400 2400 2800
Wire Wire Line
	2400 2800 2600 2800
Connection ~ 7700 3000
Wire Wire Line
	3200 3300 6400 3300
Wire Wire Line
	6500 2700 6600 2700
Wire Wire Line
	6600 2700 6600 2850
Wire Wire Line
	6600 2850 4200 2850
Wire Wire Line
	4200 2850 4200 1300
Connection ~ 4200 1300
$Comp
L 74x03 U4
U 1 1
P 3900 3900
F 0 "U4" H 3900 4000 50  0000 C CNN
F 1 "74HCT03" H 3900 3800 50  0000 C CNN
F 2 "Busino_Rev_B:DIP-14__300" H 3900 3900 60  0001 C CNN
F 3 "" H 3900 3900 60  0000 C CNN
	1    3900 3900
	1    0    0    -1  
$EndComp
$Comp
L 74x03 U4
U 3 1
P 5700 3900
F 0 "U4" H 5700 4000 50  0000 C CNN
F 1 "74HCT03" H 5700 3800 50  0000 C CNN
F 2 "Busino_Rev_B:DIP-14__300" H 5700 3900 60  0001 C CNN
F 3 "" H 5700 3900 60  0000 C CNN
	3    5700 3900
	1    0    0    -1  
$EndComp
$Comp
L 74x03 U4
U 2 1
P 5400 5800
F 0 "U4" H 5400 5900 50  0000 C CNN
F 1 "74HCT03" H 5400 5700 50  0000 C CNN
F 2 "Busino_Rev_B:DIP-14__300" H 5400 5800 60  0001 C CNN
F 3 "" H 5400 5800 60  0000 C CNN
	2    5400 5800
	1    0    0    -1  
$EndComp
$Comp
L 74x03 U4
U 4 1
P 7300 5800
F 0 "U4" H 7300 5900 50  0000 C CNN
F 1 "74HCT03" H 7300 5700 50  0000 C CNN
F 2 "Busino_Rev_B:DIP-14__300" H 7300 5800 60  0001 C CNN
F 3 "" H 7300 5800 60  0000 C CNN
	4    7300 5800
	1    0    0    -1  
$EndComp
Wire Wire Line
	3400 3800 3300 3800
Wire Wire Line
	3300 3800 3300 4000
Wire Wire Line
	3300 4000 3400 4000
Connection ~ 3300 3900
Wire Wire Line
	4400 3900 5100 3900
Wire Wire Line
	5200 3800 5100 3800
Wire Wire Line
	5100 3800 5100 4000
Wire Wire Line
	5100 4000 5200 4000
Connection ~ 5100 3900
Wire Wire Line
	4800 5900 4900 5900
Wire Wire Line
	6700 5900 6800 5900
Wire Wire Line
	6700 5700 6700 5900
Wire Wire Line
	6800 5700 6700 5700
Connection ~ 6700 5800
Wire Wire Line
	4300 6000 4800 6000
Wire Wire Line
	4900 5700 4800 5700
Wire Wire Line
	4600 5700 4300 5700
Connection ~ 4800 5900
Connection ~ 4500 6000
Wire Wire Line
	4900 2300 4300 2300
Wire Wire Line
	4300 2300 4300 3700
Wire Wire Line
	4300 3700 4500 3700
Wire Wire Line
	4500 3700 4500 6000
Wire Wire Line
	4600 3600 4600 5700
Wire Wire Line
	4400 3600 4600 3600
Wire Wire Line
	4400 3600 4400 2400
Text Label 4450 2400 0    50   ~ 0
TXD1
Text Label 4450 2300 0    50   ~ 0
RXD1
$EndSCHEMATC
